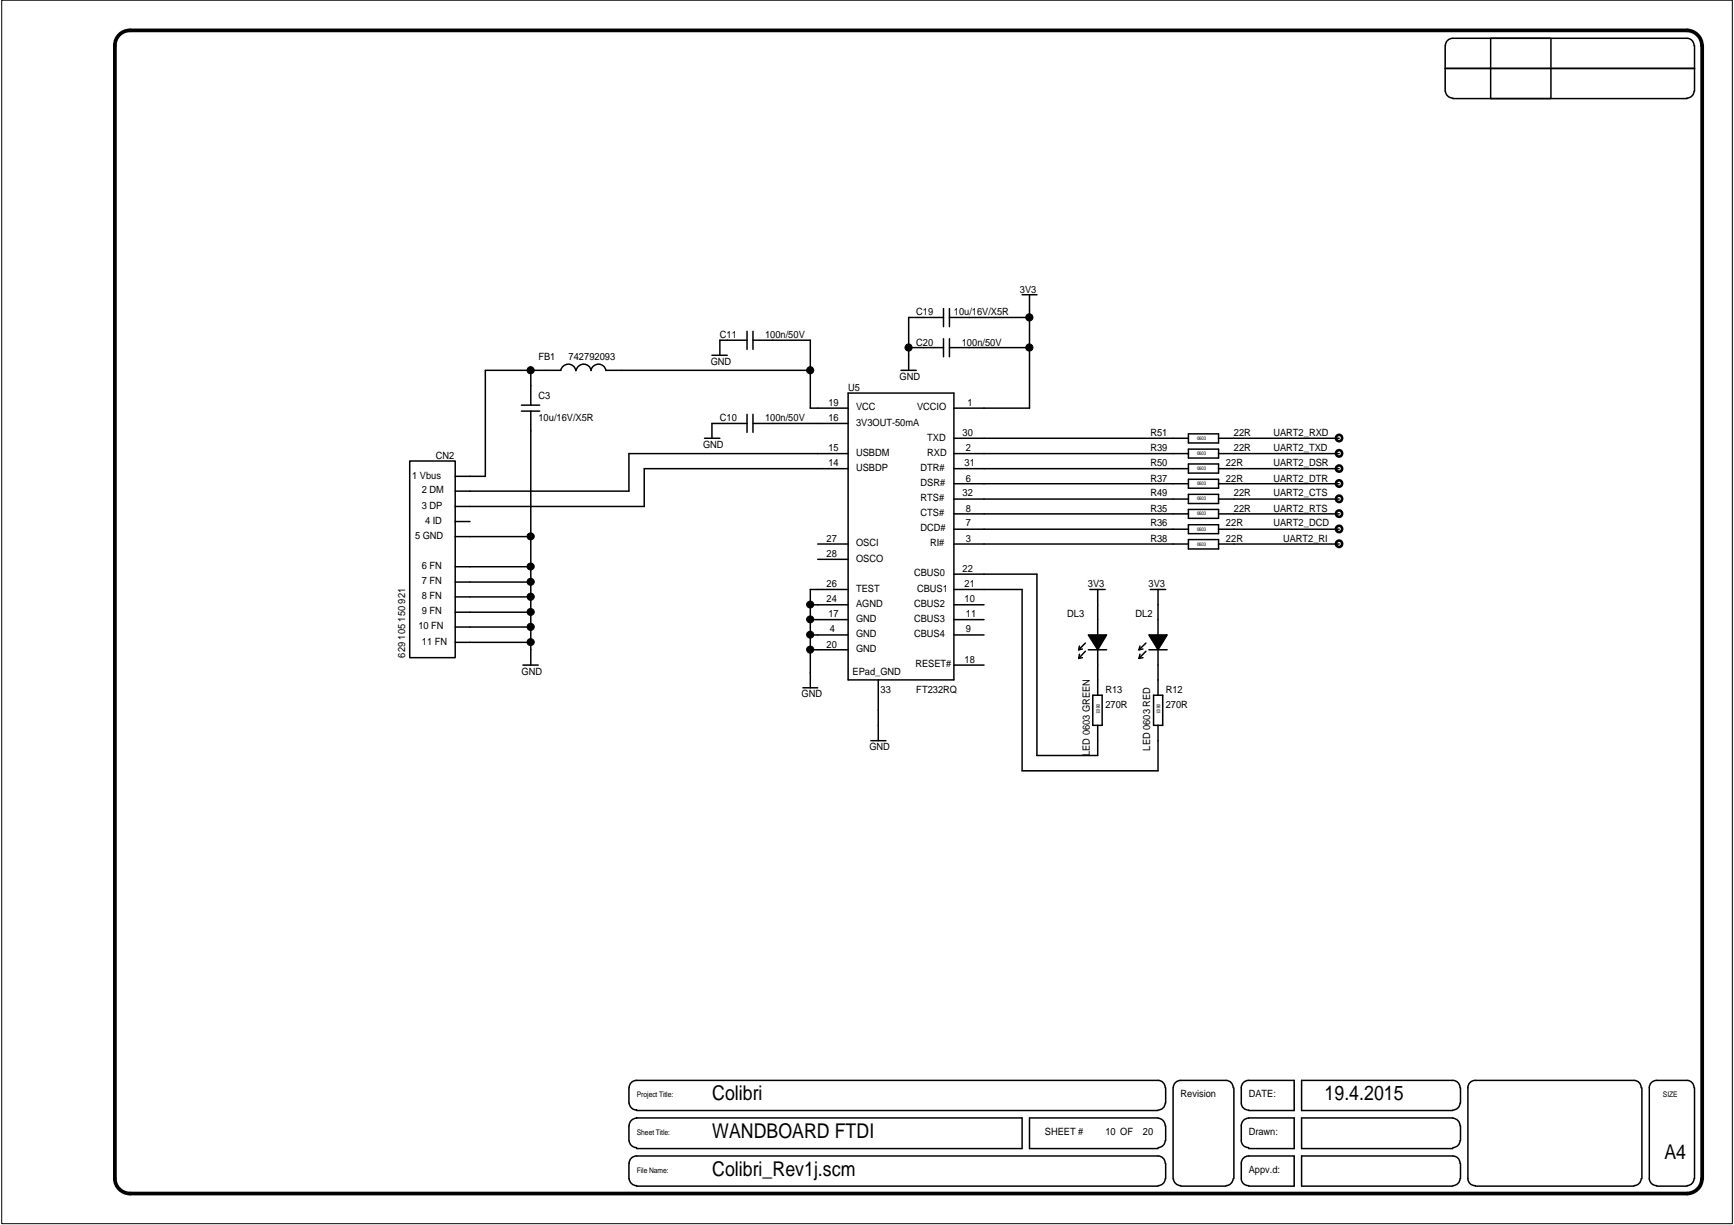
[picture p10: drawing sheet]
<svg xmlns="http://www.w3.org/2000/svg" width="297mm" height="210mm" viewBox="0 0 297 210" stroke-linecap="round" stroke-linejoin="round" font-family="sans-serif">
<g fill="none" stroke="#000" stroke-width=".45">
<circle cx="229.4" cy="75.1" r=".53"/>
<circle cx="229.4" cy="77.7" r=".53"/>
<circle cx="229.4" cy="90.6" r=".53"/>
<circle cx="229.4" cy="93.2" r=".53"/>
<circle cx="229.4" cy="82.8" r=".53"/>
<circle cx="229.4" cy="88" r=".53"/>
<circle cx="229.4" cy="85.5" r=".53"/>
<circle cx="229.4" cy="80.3" r=".53"/>
</g>
<g fill="none" stroke="#000" stroke-width=".26">
<path d="M247.6 11.7h42.7M247.6 7.8v7.8M247.6 7.8a1.24 1.24 0 0 1 1.3-1.2h40.1a1.23 1.23 0 0 1 1.2 1.2M247.6 15.6a1.26 1.26 0 0 0 1.3 1.2M248.9 16.9h40.1M255.4 6.6h10.3v10.3h-10.3zM290.2 15.6a1.22 1.22 0 0 1-1.2 1.2M290.3 7.8v7.8M128 58.3h-4.7v2.6M128 56.8v3.1M129 58.3h9.8v11.6h6.5M129 56.8v3.1"/>
<path d="M155.7 59.6h5.9M161.6 54.4h-5.9v9.1M161.6 52.9v3.1M161.6 58v3.1M162.6 59.6h13.8M162.6 54.4h13.8M162.6 52.9v3.1M162.6 58v3.1M175.1 50.5h2.5M176.4 50.5v19.4h-13M70.2 79h7.8v33.7h-7.8zM89.3 69.4h3.2"/>
<path d="M89.3 70.4h3.2M90.9 63.5v5.9M90.9 70.4v43.6M96.1 63.5a1.31 1.31 0 0 1 1.3-1.1 1.31 1.31 0 0 1 1.2 1.1M96.1 63.5h-13v18.1h-5.1M98.7 63.5a1.31 1.31 0 0 1 1.3-1.1 1.31 1.31 0 0 1 1.3 1.1M101.2 63.5a1.31 1.31 0 0 1 1.3-1.1 1.31 1.31 0 0 1 1.3 1.1M103.8 63.5h35M120.7 75.1h2.6M122 60.9h2.6M128 72.6h-6v2.5M128 71v3.1"/>
<path d="M129 72.6h16.3M129 71v3.1M145.3 77.7h-37.6v6.5h-29.7M145.3 67.4h18.1v49.1h-18.1zM154.3 63.5h2.7M163.4 77.7h40.2M163.4 75.1h40.2M203.6 74.3h5.1v1.6h-5.1zM203.6 77h5.1v1.5h-5.1zM203.6 79.5h5.1v1.6h-5.1zM208.7 77.7h20.7M208.7 75.1h20.7"/>
<path d="M78 97.1h12.9M78 99.7h12.9M78 91.9h12.9M78 89.4h2.5M140.1 93.2h5.2M140.1 95.8h5.2M145.3 80.3h-34.9v6.5h-32.4M163.4 98.4h14.2v31.1h10.4v-5.2M163.4 93.2h40.2M163.4 90.7h40.2M163.4 80.3h40.2M163.4 88.1h40.2"/>
<path d="M163.4 85.5h40.2M163.4 82.9h40.2M203.6 82.1h5.1v1.6h-5.1zM203.6 84.7h5.1v1.6h-5.1zM203.6 87.3h5.1v1.5h-5.1zM203.6 89.9h5.1v1.5h-5.1zM203.6 92.5h5.1v1.6h-5.1zM208.7 93.2h20.7M208.7 90.7h20.7M208.7 80.3h20.7M208.7 88.1h20.7M208.7 85.5h20.7"/>
<path d="M208.7 82.9h20.7M78 102.3h12.9M78 104.9h12.9M78 107.4h12.9M78 110.1h12.9M89.6 114h2.6M137.5 117.9h2.6M138.8 103.6h6.5M138.8 106.2h6.5M138.8 108.8h6.5M138.8 111.3h6.5M145.3 101h-6.5v16.9"/>
<path d="M150.4 116.5v10.4M163.4 101h11.7v31.1h23.3v-7.8M163.4 103.6h5.2M163.4 106.2h5.2M163.4 108.8h5.2M163.4 114h5.2M184.9 110.7l-.1 .6M184.9 112.1l-.1 .7M185.4 112.7l-.6 .1M185.4 111.2l-.6 .1M185.9 110.2l-1.1 1.1M185.9 111.6l-1.1 1.2"/>
<path d="M186.4 108.8h3.2l-1.6 2.5zM186.4 111.3h3.2M186.7 101h2.6M187.2 119.1h1.6v5.2h-1.6zM188 101v7.8M188 111.3v7.8M195.3 110.7l-.2 .6M195.3 112.1l-.2 .7M195.8 112.7l-.7 .1M195.8 111.2l-.7 .1M196.3 110.2l-1.2 1.1M196.3 111.6l-1.2 1.2"/>
<path d="M196.8 108.8h3.1l-1.5 2.5zM196.8 111.3h3.1M197.1 101h2.6M197.6 119.1h1.6v5.2h-1.6zM198.4 101v7.8M198.4 111.3v7.8M149.2 126.9h2.6M107.7 186.4v2.6M107.7 192.9v2.6M107.7 199.3v2.7M107.8 189a1.29 1.29 0 0 0 1.3 1.2h-.1M107.8 195.5a1.26 1.26 0 0 0 1.2 1.1"/>
<path d="M109 185.1h89.4a1.23 1.23 0 0 1 1.2 1.3M109 198.1h89.4a1.23 1.23 0 0 1 1.2 1.2M109 191.6h.1a1.27 1.27 0 0 0-1.3 1.3M109 191.6h66.1v5.2h-66.1M109 190.3h89.4M109.1 185.1a1.24 1.24 0 0 0-1.3 1.3M109.1 198.1a1.24 1.24 0 0 0-1.3 1.2M198.4 191.6a1.29 1.29 0 0 1 1.2 1.3M198.4 191.6h-22v5.2h22M199.6 195.5a1.22 1.22 0 0 1-1.2 1.1M199.6 189a1.22 1.22 0 0 1-1.2 1.2M199.7 186.4v2.6"/>
<path d="M199.7 192.9v2.6M199.7 199.3v2.7M201 186.4v15.6M201 186.4a1.23 1.23 0 0 1 1.3-1.3h7.7a1.23 1.23 0 0 1 1.2 1.3M211.4 186.4v15.6M213.9 190.2a1.2 1.2 0 0 1-1.3-1.2v-2.6a1.23 1.23 0 0 1 1.3-1.3h7.8v5.2h-7.8M213.9 191.6a1.26 1.26 0 0 0-1.3 1.3v2.6a1.2 1.2 0 0 0 1.3 1.1M213.9 191.6h7.8v5.2h-7.8M248.9 191.6a1.29 1.29 0 0 1 1.2 1.3M248.9 191.6h-25.9v5.2h25.9M250.1 186.4a1.23 1.23 0 0 0-1.2-1.3h-25.9v5.2h25.9M250.1 189a1.22 1.22 0 0 1-1.2 1.2"/>
<path d="M250.1 195.5a1.22 1.22 0 0 1-1.2 1.1M250.1 199.3a1.23 1.23 0 0 0-1.2-1.2h-25.9v5.1h25.9M250.2 186.4v2.6M250.2 192.9v2.6M250.2 199.3v2.7M281.1 186.4a1.23 1.23 0 0 0-1.2-1.3h-27.2a1.23 1.23 0 0 0-1.2 1.3v15.6a1.2 1.2 0 0 0 1.2 1.2M281.3 186.4v15.6M290.2 186.4a1.22 1.22 0 0 0-1.2-1.3h-5.2a1.24 1.24 0 0 0-1.3 1.3v15.6a1.26 1.26 0 0 0 1.3 1.2M290.3 186.4v15.6M107.8 202a1.29 1.29 0 0 0 1.3 1.2h-.1M109 203.2h89.4M199.6 202a1.22 1.22 0 0 1-1.2 1.2"/>
<path d="M201 202a1.29 1.29 0 0 0 1.3 1.2M202.3 203.2h7.7M211.2 202a1.26 1.26 0 0 1-1.2 1.2M213.9 203.2a1.2 1.2 0 0 1-1.3-1.2v-2.7a1.23 1.23 0 0 1 1.3-1.2h7.8v5.1h-7.8M250.1 202a1.22 1.22 0 0 1-1.2 1.2M252.7 203.2h27.2M281.1 202a1.22 1.22 0 0 1-1.2 1.2M283.8 203.2h5.2M290.2 202a1.22 1.22 0 0 1-1.2 1.2"/>
</g>
<g fill="#000">
<path d="M186.4 108.8h3.2l-1.6 2.5zM196.8 108.8h3.1l-1.5 2.5z"/>
<circle cx="155.6" cy="59.5" r=".61"/>
<circle cx="176.3" cy="54.4" r=".62"/>
<circle cx="176.3" cy="59.5" r=".62"/>
<circle cx="90.9" cy="63.4" r=".62"/>
<circle cx="138.8" cy="63.4" r=".61"/>
<circle cx="90.9" cy="99.7" r=".61"/>
<circle cx="90.9" cy="91.9" r=".61"/>
<circle cx="90.9" cy="97.1" r=".61"/>
<circle cx="90.9" cy="102.2" r=".62"/>
<circle cx="90.9" cy="107.4" r=".62"/>
<circle cx="90.9" cy="110" r=".61"/>
<circle cx="90.9" cy="104.9" r=".61"/>
<circle cx="138.8" cy="111.3" r=".61"/>
<circle cx="138.8" cy="103.6" r=".6"/>
<circle cx="138.8" cy="106.1" r=".6"/>
<circle cx="138.8" cy="108.8" r=".6"/>
</g>
<g fill="none" stroke="#000" stroke-width=".17">
<path d="M.3 0h296.5v209.7h-296.5z"/>
<circle cx="155.6" cy="59.5" r=".61"/>
<circle cx="176.3" cy="59.5" r=".62"/>
<circle cx="176.3" cy="54.4" r=".62"/>
<circle cx="90.9" cy="63.4" r=".62"/>
<circle cx="138.8" cy="63.4" r=".61"/>
<circle cx="90.9" cy="97.1" r=".61"/>
<circle cx="90.9" cy="91.9" r=".61"/>
<circle cx="90.9" cy="99.7" r=".61"/>
<circle cx="90.9" cy="102.2" r=".62"/>
<circle cx="90.9" cy="107.4" r=".62"/>
<circle cx="90.9" cy="110" r=".61"/>
<circle cx="90.9" cy="104.9" r=".61"/>
<circle cx="138.8" cy="111.3" r=".61"/>
<circle cx="138.8" cy="108.8" r=".6"/>
<circle cx="138.8" cy="103.6" r=".6"/>
<circle cx="138.8" cy="106.1" r=".6"/>
</g>
<path d="M291.5 7.8a2.6 2.6 0 0 0-2.5-2.6h-266.7a2.57 2.57 0 0 0-2.6 2.6v194.2a2.59 2.59 0 0 0 2.6 2.5h266.7a2.58 2.58 0 0 0 2.5-2.5M291.6 7.8v194.2" fill="none" stroke="#000" stroke-width=".64"/>
<g font-size="3.5">
<text x="122" y="188.5">Colibri</text>
<text x="226.9" y="188.5">19.4.2015</text>
<text x="122" y="195">WANDBOARD FTDI</text>
<text x="122" y="201.5">Colibri_Rev1j.scm</text>
<text x="285.1" y="198.6">A4</text>
</g>
<g font-size="1.7">
<text x="174.7" y="50.2">3V3</text>
<text x="123.3" y="57.9">C11</text>
<text x="131.1" y="57.9">100n/50V</text>
<text x="157" y="59.2">C20</text>
<text x="157" y="54.1">C19</text>
<text x="163.4" y="54.1">10u/16V/X5R</text>
<text x="164.8" y="59.2">100n/50V</text>
<text x="92.2" y="61.8">FB1</text>
<text x="97.4" y="61.8">742792093</text>
<text x="121.7" y="62.5">GND</text>
<text x="154.1" y="65.2">GND</text>
<text x="92.2" y="68.3">C3</text>
<text x="141.9" y="69.6">19</text>
<text x="145.3" y="66.9">U5</text>
<text x="146.6" y="70.3">VCC</text>
<text x="157.1" y="70.3">VCCIO</text>
<text x="165.7" y="69.6">1</text>
<text x="92.2" y="72.1">10u/16V/X5R</text>
<text x="120.4" y="76.8">GND</text>
<text x="123.3" y="72.1">C10</text>
<text x="131.1" y="72.1">100n/50V</text>
<text x="141.9" y="72.1">16</text>
<text x="141.9" y="77.3">15</text>
<text x="146.6" y="72.9">3V3OUT-50mA</text>
<text x="158.8" y="75.5">TXD</text>
<text x="164.9" y="74.7">30</text>
<text x="165.5" y="77.3">2</text>
<text x="197.1" y="74.7">R51</text>
<text x="197.1" y="77.3">R39</text>
<text x="211.4" y="74.7">22R</text>
<text x="211.4" y="77.3">22R</text>
<text x="218.1" y="77.3">UART2_TXD</text>
<text x="218.1" y="74.7">UART2_RXD</text>
<text x="70.6" y="82">1 Vbus</text>
<text x="74.7" y="78.6">CN2</text>
<text x="141.9" y="79.9">14</text>
<text x="146.6" y="80.6">USBDP</text>
<text x="146.6" y="78.1">USBDM</text>
<text x="157.7" y="83.3">DSR#</text>
<text x="157.7" y="80.6">DTR#</text>
<text x="158.8" y="78.1">RXD</text>
<text x="165.2" y="79.9">31</text>
<text x="165.5" y="82.5">6</text>
<text x="197.1" y="82.5">R37</text>
<text x="197.1" y="79.9">R50</text>
<text x="210" y="82.5">22R</text>
<text x="210" y="79.9">22R</text>
<text x="218.1" y="79.9">UART2_DSR</text>
<text x="218.1" y="82.5">UART2_DTR</text>
<text x="72.3" y="87.2">3 DP</text>
<text x="72.3" y="84.5">2 DM</text>
<text x="72.8" y="89.7">4 ID</text>
<text x="157.7" y="88.4">CTS#</text>
<text x="157.7" y="85.8">RTS#</text>
<text x="164.9" y="85">32</text>
<text x="165.5" y="87.7">8</text>
<text x="197.1" y="85">R49</text>
<text x="197.1" y="87.7">R35</text>
<text x="211.4" y="85">22R</text>
<text x="211.4" y="87.7">22R</text>
<text x="218.1" y="85">UART2_CTS</text>
<text x="218.1" y="87.7">UART2_RTS</text>
<text x="71.1" y="92.3">5 GND</text>
<text x="141.6" y="95.4">28</text>
<text x="141.6" y="92.8">27</text>
<text x="146.6" y="93.6">OSCI</text>
<text x="157.7" y="91.1">DCD#</text>
<text x="159.3" y="93.6">RI#</text>
<text x="165.5" y="92.8">3</text>
<text x="165.5" y="90.2">7</text>
<text x="197.1" y="90.2">R36</text>
<text x="197.1" y="92.8">R38</text>
<text x="210" y="90.2">22R</text>
<text x="210" y="92.8">22R</text>
<text x="218.1" y="90.2">UART2_DCD</text>
<text x="219.8" y="92.8">UART2_RI</text>
<text x="72.3" y="100.1">7 FN</text>
<text x="72.3" y="97.5">6 FN</text>
<text x="141.6" y="100.6">26</text>
<text x="146.6" y="101.4">TEST</text>
<text x="146.6" y="96.2">OSCO</text>
<text x="156.6" y="98.8">CBUS0</text>
<text x="157.1" y="101.4">CBUS1</text>
<text x="164.9" y="98">22</text>
<text x="165.2" y="100.6">21</text>
<text x="186.3" y="100.6">3V3</text>
<text x="196.8" y="100.6">3V3</text>
<text x="71.7" y="107.8">10 FN</text>
<text x="72.3" y="105.3">9 FN</text>
<text x="72.3" y="102.7">8 FN</text>
<text x="141.6" y="103.2">24</text>
<text x="141.9" y="105.8">17</text>
<text x="146.6" y="106.6">GND</text>
<text x="146.6" y="103.9">AGND</text>
<text x="156.6" y="103.9">CBUS2</text>
<text x="156.6" y="106.6">CBUS3</text>
<text x="165.2" y="103.2">10</text>
<text x="165.5" y="105.8">11</text>
<text x="182.8" y="105.8">DL3</text>
<text x="194.5" y="105.8">DL2</text>
<text x="69.4" y="112.7" transform="rotate(-90 69.4 112.7)">629 105 150 921</text>
<text x="72.3" y="110.4">11 FN</text>
<text x="141.6" y="111">20</text>
<text x="142.2" y="108.4">4</text>
<text x="146.6" y="109.1">GND</text>
<text x="146.6" y="111.7">GND</text>
<text x="156.6" y="109.1">CBUS4</text>
<text x="165.2" y="113.5">18</text>
<text x="165.5" y="108.4">9</text>
<text x="89.4" y="115.6">GND</text>
<text x="137.3" y="119.5">GND</text>
<text x="146" y="115.6">EPad_GND</text>
<text x="150.8" y="118.7">33</text>
<text x="156.8" y="114.3">RESET#</text>
<text x="157" y="118.7">FT232RQ</text>
<text x="189.4" y="118.7">R13</text>
<text x="199.7" y="118.7">R12</text>
<text x="189.4" y="121.3">270R</text>
<text x="199.7" y="121.3">270R</text>
<text x="148.9" y="128.6">GND</text>
<text x="186.7" y="129.5" transform="rotate(-90 186.7 129.5)">LED 0603 GREEN</text>
<text x="197" y="128.6" transform="rotate(-90 197 128.6)">LED 0603 RED</text>
<text x="202.2" y="188">Revision</text>
<text x="213.9" y="188">DATE:</text>
<text x="179" y="194.6">SHEET #</text>
<text x="189.4" y="194.6">10 OF</text>
<text x="195.8" y="194.6">20</text>
<text x="213.9" y="194.6">Drawn:</text>
<text x="213.9" y="201">Appv.d:</text>
</g>
<g font-size="1.3">
<text x="109.1" y="188">Project Title:</text>
<text x="284.9" y="188">SIZE</text>
<text x="109.1" y="194.4">Sheet Title:</text>
<text x="109.1" y="200.9">File Name:</text>
</g>
<g font-size=".9">
<text x="205.1" y="75.4">0603</text>
<text x="205.1" y="78">0603</text>
<text x="205.1" y="83.1">0603</text>
<text x="205.1" y="80.5">0603</text>
<text x="205.1" y="85.7">0603</text>
<text x="205.1" y="88.3">0603</text>
<text x="205.1" y="90.9">0603</text>
<text x="205.1" y="93.5">0603</text>
<text x="187.8" y="120.6" transform="rotate(90 187.8 120.6)">0603</text>
<text x="198.2" y="120.6" transform="rotate(90 198.2 120.6)">0603</text>
</g>
</svg>
